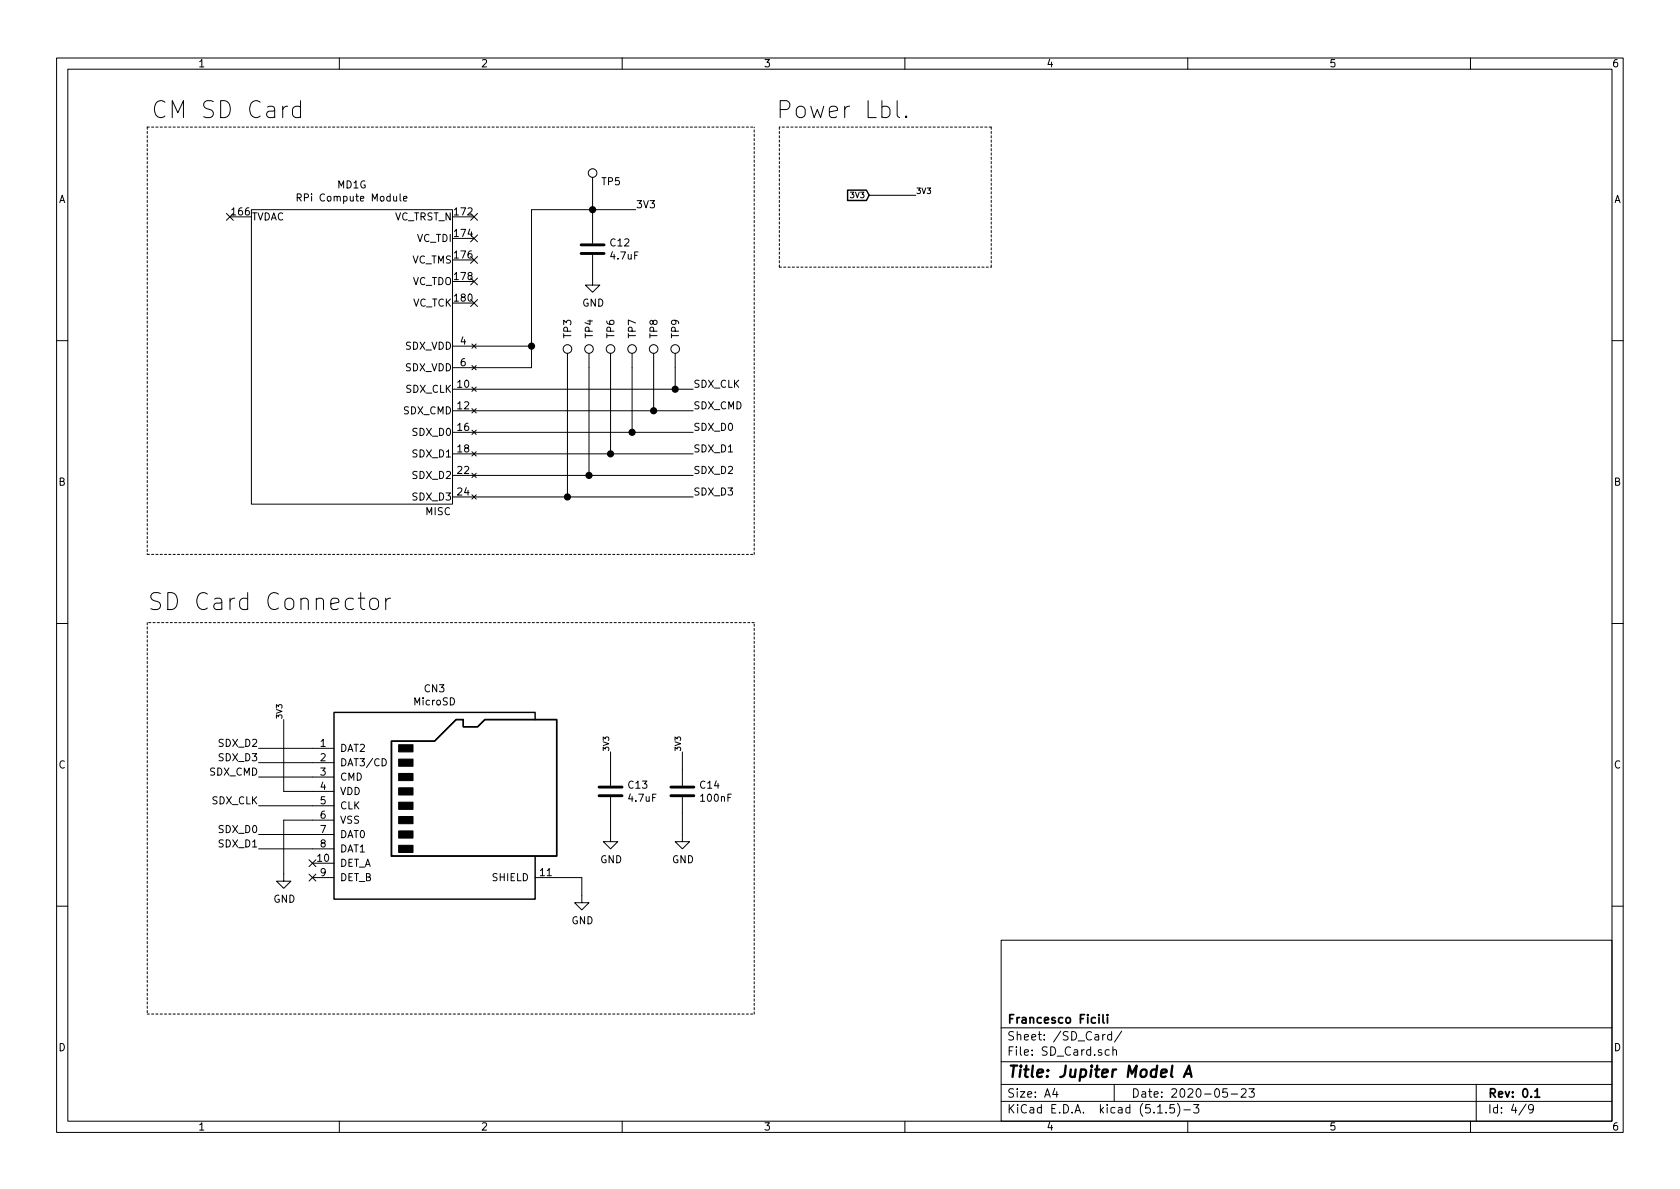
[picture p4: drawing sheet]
<svg xmlns="http://www.w3.org/2000/svg" width="297mm" height="210mm" viewBox="0 0 297 210" stroke-linecap="round" stroke-linejoin="round" font-family="sans-serif">
<g fill="none" stroke="#000" stroke-width=".18">
<path d="M10 10.3h277v189.9h-277zM12 12.2h273v186.1h-273zM53.1 18.9l-.2-.1h-.6l-.5 .3-.1 .3v.8l.1 .3 .5 .3h.6l.2-.2M53.1 17.8v3M60 10.3v1.9M110 10.3v1.9M158.6 17.8v2.6l.2 .2 .3 .2M160 10.3v1.9M210 10.3v1.9M260 10.3v1.9M40 37.7l1.2 1.3M40.6 38.3h3.8"/>
<path d="M41.2 37.7l-1.2 1.3M44.4 37.1h35.6v52h-35.6zM52.6 34.9l.6-.1v-.4l-.2-.1h-.4v1.3M52.8 34.9l.5 .7M70.7 34.3v1.1l.2 .2M71.3 35.1l.7-.1-.1-.2-.4-.1-.2 .2 .1 .6h.5M80 38.3h3.8M83.2 37.7l1.2 1.3M84.4 37.7l-1.2 1.3M104.8 31.4v11.6M112.4 37.1h-18.4v27.9h-14M153.7 34.5h8.2"/>
<path d="M160.2 20.5l.2 .1-.2 .2-.1-.2 .1-.1v.3M80 53.6h3.8M80 42.2h3.8M80 46h3.8M80 49.8h3.8M83.2 41.5l1.2 1.3M83.2 45.4l1.2 1.2M83.2 49.2l1.2 1.2M83.2 53l1.2 1.2M84.4 41.5l-1.2 1.3M84.4 45.4l-1.2 1.2M84.4 49.2l-1.2 1.2"/>
<path d="M84.4 53l-1.2 1.2M104.8 45.1v5.3h1.2l-1.2 1.3-1.3-1.3h1.3M10 60.2h2M80 61.2h14M80 68.8h42.6M80 72.6h42.6M80 76.4h42.6M83.4 60.8l.8 .8M83.4 64.6l.8 .8M83.4 68.4l.8 .8M83.4 72.3l.8 .7M83.4 76.1l.8 .7"/>
<path d="M83.4 79.9l.8 .7M84.2 60.8l-.8 .8M84.2 64.6l-.8 .8M84.2 68.4l-.8 .8M84.2 72.3l-.8 .7M84.2 76.1l-.8 .7M84.2 79.9l-.8 .7M100.3 62.5v25.4M104.1 62.5v21.6M107.9 62.5v17.8M111.8 62.5v13.9M115.6 62.5v10.1"/>
<path d="M119.4 62.5v6.3M285 60.2h2M80 84.1h42.6M80 87.9h42.6M80 80.3h42.6M83.4 83.7l.8 .7M83.4 87.5l.8 .8M84.2 83.7l-.8 .7M84.2 87.5l-.8 .8M10 110.3h2M63.3 105.8h1.2M63.8 104.8v2.6l.1 .2 .6 .2"/>
<path d="M65.5 106.1a.83 .83 0 0 1 1.4 .3v.8a.81 .81 0 0 1-.8 .6 .81 .81 0 0 1-.7-.6v-.8zM68.2 105.8v2M69.1 105.8a.77 .77 0 0 0-.9 .6M285 110.3h2M45.7 132.3h13.4M45.7 134.9h13.4M45.7 137.4h13.4M50.2 127.2v12.7h8.9M67.6 134.2a.64 .64 0 0 1 .7 .6 .64 .64 0 0 1-.7 .6zM107.9 133v5.9M120.6 133v5.9M45.7 142.5h13.4"/>
<path d="M45.7 147.6h13.4M45.7 150.1h13.4M54.6 154.6l1.3 1.2M54.6 152l1.3 1.3M55.2 152.6h3.9M55.2 155.2h3.9M55.9 154.6l-1.3 1.2M55.9 152l-1.3 1.3M59.1 145h-8.9v10.8h1.2l-1.2 1.3-1.3-1.3h1.3M94.6 155.2h8.3v4.4h1.2l-1.2 1.3-1.3-1.3h1.3M107.9 141v7.8h1.3l-1.3 1.3-1.2-1.3h1.2M120.6 141v7.8h1.3l-1.3 1.3-1.2-1.3h1.2"/>
<path d="M10 160.2h2M177 166.3h108v32h-108zM285 160.2h2M60 198.3v1.9M110 198.3v1.9M160 198.3v1.9M177 194.8h108M177 191.8h108M177 187.8h108M177 181.8h108M186.5 192.5l-.4 1h1M186.8 193v1"/>
<path d="M195.4 182.9l-.4 .3M196.1 185.7l-.4-.1-.3 .3 .1 .6 .2 .1 .4-.1M196.5 183l-.4-.1-.3 .3 .1 .6 .2 .1 .4-.1M196.5 182.4v1.5M196.8 185.7a.37 .37 0 0 1 .6 .1v.8M196.8 185.1v1.5M197 191.8v3M198.3 182.3l-1.2 2M204.7 196.8h.8M206.2 196.7v.1M207.6 195.3h-.7l-.1 .7 .2-.1 .5 .1 .2 .2-.1 .5-.2 .1-.6-.1M208.2 195.1a1.71 1.71 0 0 1 0 2.3"/>
<path d="M209.3 196.3h1.2M210 198.3v1.9M211 195.3h1l-.5 .6 .4 .1v.7l-.2 .1-.7-.1M217 192.5h-.7l-.1 .7 .2-.1 .5 .1 .1 .2v.5l-.2 .1-.6-.1M217.7 193.5h1.1M219.5 192.7l.2-.2h.3l.3 .2v.3v.2l-.9 .8h.9M220.8 192.5h1l-.5 .6 .4 .1v.7l-.2 .1-.7-.1M260 198.3v1.9M261 191.8v6.5M269.8 195.2l-1.2 2M271.1 196l-.3 .3-.4-.1-.1-.2v-.4l.1-.2 .4-.1 .2 .2a1.19 1.19 0 0 1-.2 1.2l-.4 .1"/>
<circle cx="104.8" cy="30.6" r=".76"/>
<circle cx="100.3" cy="61.7" r=".76"/>
<circle cx="104.1" cy="61.7" r=".76"/>
<circle cx="107.9" cy="61.7" r=".76"/>
<circle cx="111.8" cy="61.7" r=".76"/>
<circle cx="115.6" cy="61.7" r=".76"/>
<circle cx="119.4" cy="61.7" r=".76"/>
</g>
<path d="M194.3 179.4v.2M195 179.4v1.3l.2 .2M195.8 179.4v.2M195.8 179.9v1M271.4 193l.4-.5v1.5M271.4 194h.8" fill="none" stroke="#000" stroke-width=".3"/>
<path d="M209.3 190.4l.9-2 .5 2M209.6 189.9h.9" fill="none" stroke="#000" stroke-width=".41"/>
<path d="M149.9 33.6h3.3l.5 .9-.5 1h-3.3zM69.2 131.1h7.6l3.8-3.9h1.3v1.3h2.6l1.2-1.3h12.7v24.2h-29.2zM94.6 127.2v-1.2h-35.5v33h35.5v-7.6" fill="none" stroke="#000" stroke-width=".25"/>
<path d="M70.5 139.3h2.5v1.3h-2.5zM70.5 136.8h2.5v1.2h-2.5zM70.5 134.2h2.5v1.3h-2.5zM70.5 131.7h2.5v1.3h-2.5zM70.5 149.5h2.5v1.2h-2.5zM70.5 146.9h2.5v1.3h-2.5zM70.5 144.4h2.5v1.3h-2.5zM70.5 141.9h2.5v1.2h-2.5z" fill="#000" stroke="#000" stroke-width=".18"/>
<path d="M102.7 44.8h4.1M102.7 43.3h4.1M105.9 139.2h4.1M118.6 139.2h4.1M105.9 140.7h4.1M118.6 140.7h4.1" fill="none" stroke="#000" stroke-width=".51"/>
<path d="M26 22.5v75.5M26 22.5h107.3M137.8 22.5v24.7M175.3 22.5h-37.5M137.8 47.2h37.5M175.3 47.2v-24.7M26 98h107.3M133.3 98v-75.5M26 110.1v69.2M133.3 110.1h-107.3M26 179.3h107.3M133.3 179.3v-69.2" fill="none" stroke="#000" stroke-width=".18" stroke-dasharray=".4 .4"/>
<g fill="#000" stroke="#000" stroke-width=".25">
<circle cx="104.8" cy="37.1" r=".51"/>
<circle cx="94" cy="61.2" r=".51"/>
<circle cx="111.8" cy="76.4" r=".51"/>
<circle cx="115.6" cy="72.6" r=".51"/>
<circle cx="119.4" cy="68.8" r=".51"/>
<circle cx="100.3" cy="87.9" r=".51"/>
<circle cx="104.1" cy="84.1" r=".51"/>
<circle cx="108" cy="80.3" r=".51"/>
</g>
<g font-size="4.2">
<text x="26.7" y="20.9">CM SD Card</text>
<text x="137.2" y="20.9">Power Lbl.</text>
<text x="26" y="107.9">SD Card Connector</text>
</g>
<text font-size="2.8" x="178" y="190.5">Title: Jupiter Model A</text>
<g font-size="2.1">
<text x="178" y="184">Sheet: /SD_Card/</text>
<text x="178" y="181">Francesco Ficili</text>
<text x="178" y="186.7">File: SD_Card.sch</text>
<text x="178" y="196.9">KiCad E.D.A. kicad (5.1.5)-3</text>
<text x="178" y="194.1">Size: A4</text>
<text x="200" y="194.1">Date: 2020-05-23</text>
<text x="263" y="194.1">Rev: 0.1</text>
<text x="263" y="196.9">Id: 4/9</text>
</g>
<g font-size="1.8">
<text x="35" y="11.9">1</text>
<text x="85" y="11.9">2</text>
<text x="135" y="11.9">3</text>
<text x="185" y="11.9">4</text>
<text x="235" y="11.9">5</text>
<text x="285" y="11.9">6</text>
<text x="10.4" y="35.9">A</text>
<text x="53.3" y="35.6">RPi Compute Module</text>
<text x="59.7" y="33.3">MD1G</text>
<text x="106.4" y="32.8">TP5</text>
<text x="285.4" y="35.9">A</text>
<text x="41.1" y="38.1">166</text>
<text x="44.5" y="39">TVDAC</text>
<text x="69.7" y="39">VC_TRST_N</text>
<text x="80.4" y="38.1">172</text>
<text x="80.4" y="41.9">174</text>
<text x="112.4" y="36.8">3V3</text>
<text x="72.8" y="46.6">VC_TMS</text>
<text x="73.7" y="42.8">VC_TDI</text>
<text x="80.4" y="45.7">176</text>
<text x="108" y="43.6">C12</text>
<text x="108.1" y="45.9">4.7uF</text>
<text x="72.8" y="50.4">VC_TDO</text>
<text x="80.4" y="53.3">180</text>
<text x="80.4" y="49.5">178</text>
<text x="72.9" y="54.2">VC_TCK</text>
<text x="101" y="59.8" transform="rotate(-90 101 59.8)">TP3</text>
<text x="102.9" y="54.2">GND</text>
<text x="104.8" y="59.8" transform="rotate(-90 104.8 59.8)">TP4</text>
<text x="108.6" y="59.8" transform="rotate(-90 108.6 59.8)">TP6</text>
<text x="112.4" y="59.8" transform="rotate(-90 112.4 59.8)">TP7</text>
<text x="116.3" y="59.8" transform="rotate(-90 116.3 59.8)">TP8</text>
<text x="120.1" y="59.8" transform="rotate(-90 120.1 59.8)">TP9</text>
<text x="71.6" y="61.8">SDX_VDD</text>
<text x="71.6" y="65.7">SDX_VDD</text>
<text x="81.4" y="61">4</text>
<text x="81.4" y="64.8">6</text>
<text x="71.7" y="69.5">SDX_CLK</text>
<text x="80.9" y="68.6">10</text>
<text x="122.6" y="68.6">SDX_CLK</text>
<text x="71.3" y="73.3">SDX_CMD</text>
<text x="73.1" y="77.1">SDX_D0</text>
<text x="80.9" y="72.4">12</text>
<text x="80.9" y="76.2">16</text>
<text x="122.6" y="72.4">SDX_CMD</text>
<text x="122.6" y="76.2">SDX_D0</text>
<text x="73.1" y="80.9">SDX_D1</text>
<text x="80.9" y="83.8">22</text>
<text x="80.9" y="80">18</text>
<text x="122.6" y="83.8">SDX_D2</text>
<text x="122.6" y="80">SDX_D1</text>
<text x="10.4" y="85.9">B</text>
<text x="73.1" y="84.7">SDX_D2</text>
<text x="73.1" y="88.5">SDX_D3</text>
<text x="80.9" y="87.6">24</text>
<text x="122.6" y="87.6">SDX_D3</text>
<text x="285.4" y="85.9">B</text>
<text x="75.3" y="91.1">MISC</text>
<text x="73.3" y="124.7">MicroSD</text>
<text x="75.1" y="122.4">CN3</text>
<text x="10.4" y="135.9">C</text>
<text x="37.1" y="137.2">SDX_CMD</text>
<text x="38.8" y="134.6">SDX_D3</text>
<text x="38.8" y="132.1">SDX_D2</text>
<text x="56.7" y="132.1">1</text>
<text x="56.7" y="134.6">2</text>
<text x="56.7" y="137.2">3</text>
<text x="60.1" y="133">DAT2</text>
<text x="60.1" y="135.5">DAT3/CD</text>
<text x="285.4" y="135.9">C</text>
<text x="37.5" y="142.2">SDX_CLK</text>
<text x="56.7" y="139.7">4</text>
<text x="56.7" y="142.2">5</text>
<text x="60.1" y="138">CMD</text>
<text x="60.1" y="140.6">VDD</text>
<text x="60.1" y="143.1">CLK</text>
<text x="111.2" y="139.5">C13</text>
<text x="111.3" y="141.8">4.7uF</text>
<text x="123.9" y="139.5">C14</text>
<text x="124" y="141.8">100nF</text>
<text x="38.8" y="149.9">SDX_D1</text>
<text x="38.8" y="147.3">SDX_D0</text>
<text x="56.7" y="144.8">6</text>
<text x="56.7" y="147.3">7</text>
<text x="56.7" y="149.9">8</text>
<text x="60.1" y="145.7">VSS</text>
<text x="60.1" y="148.2">DAT0</text>
<text x="56.2" y="152.4">10</text>
<text x="56.7" y="154.9">9</text>
<text x="60.1" y="153.3">DET_A</text>
<text x="60.1" y="150.7">DAT1</text>
<text x="60.1" y="155.8">DET_B</text>
<text x="87.1" y="155.8">SHIELD</text>
<text x="95.6" y="154.9">11</text>
<text x="106.1" y="152.6">GND</text>
<text x="118.8" y="152.6">GND</text>
<text x="48.3" y="159.6">GND</text>
<text x="101" y="163.4">GND</text>
<text x="10.4" y="185.9">D</text>
<text x="285.4" y="185.9">D</text>
<text x="35" y="199.9">1</text>
<text x="85" y="199.9">2</text>
<text x="135" y="199.9">3</text>
<text x="185" y="199.9">4</text>
<text x="235" y="199.9">5</text>
<text x="285" y="199.9">6</text>
</g>
<g font-size="1.4">
<text x="150.6" y="35">3V3</text>
<text x="161.9" y="34.3">3V3</text>
<text x="49.9" y="127.2" transform="rotate(-90 49.9 127.2)">3V3</text>
<text x="107.7" y="133" transform="rotate(-90 107.7 133)">3V3</text>
<text x="120.4" y="133" transform="rotate(-90 120.4 133)">3V3</text>
</g>
</svg>
